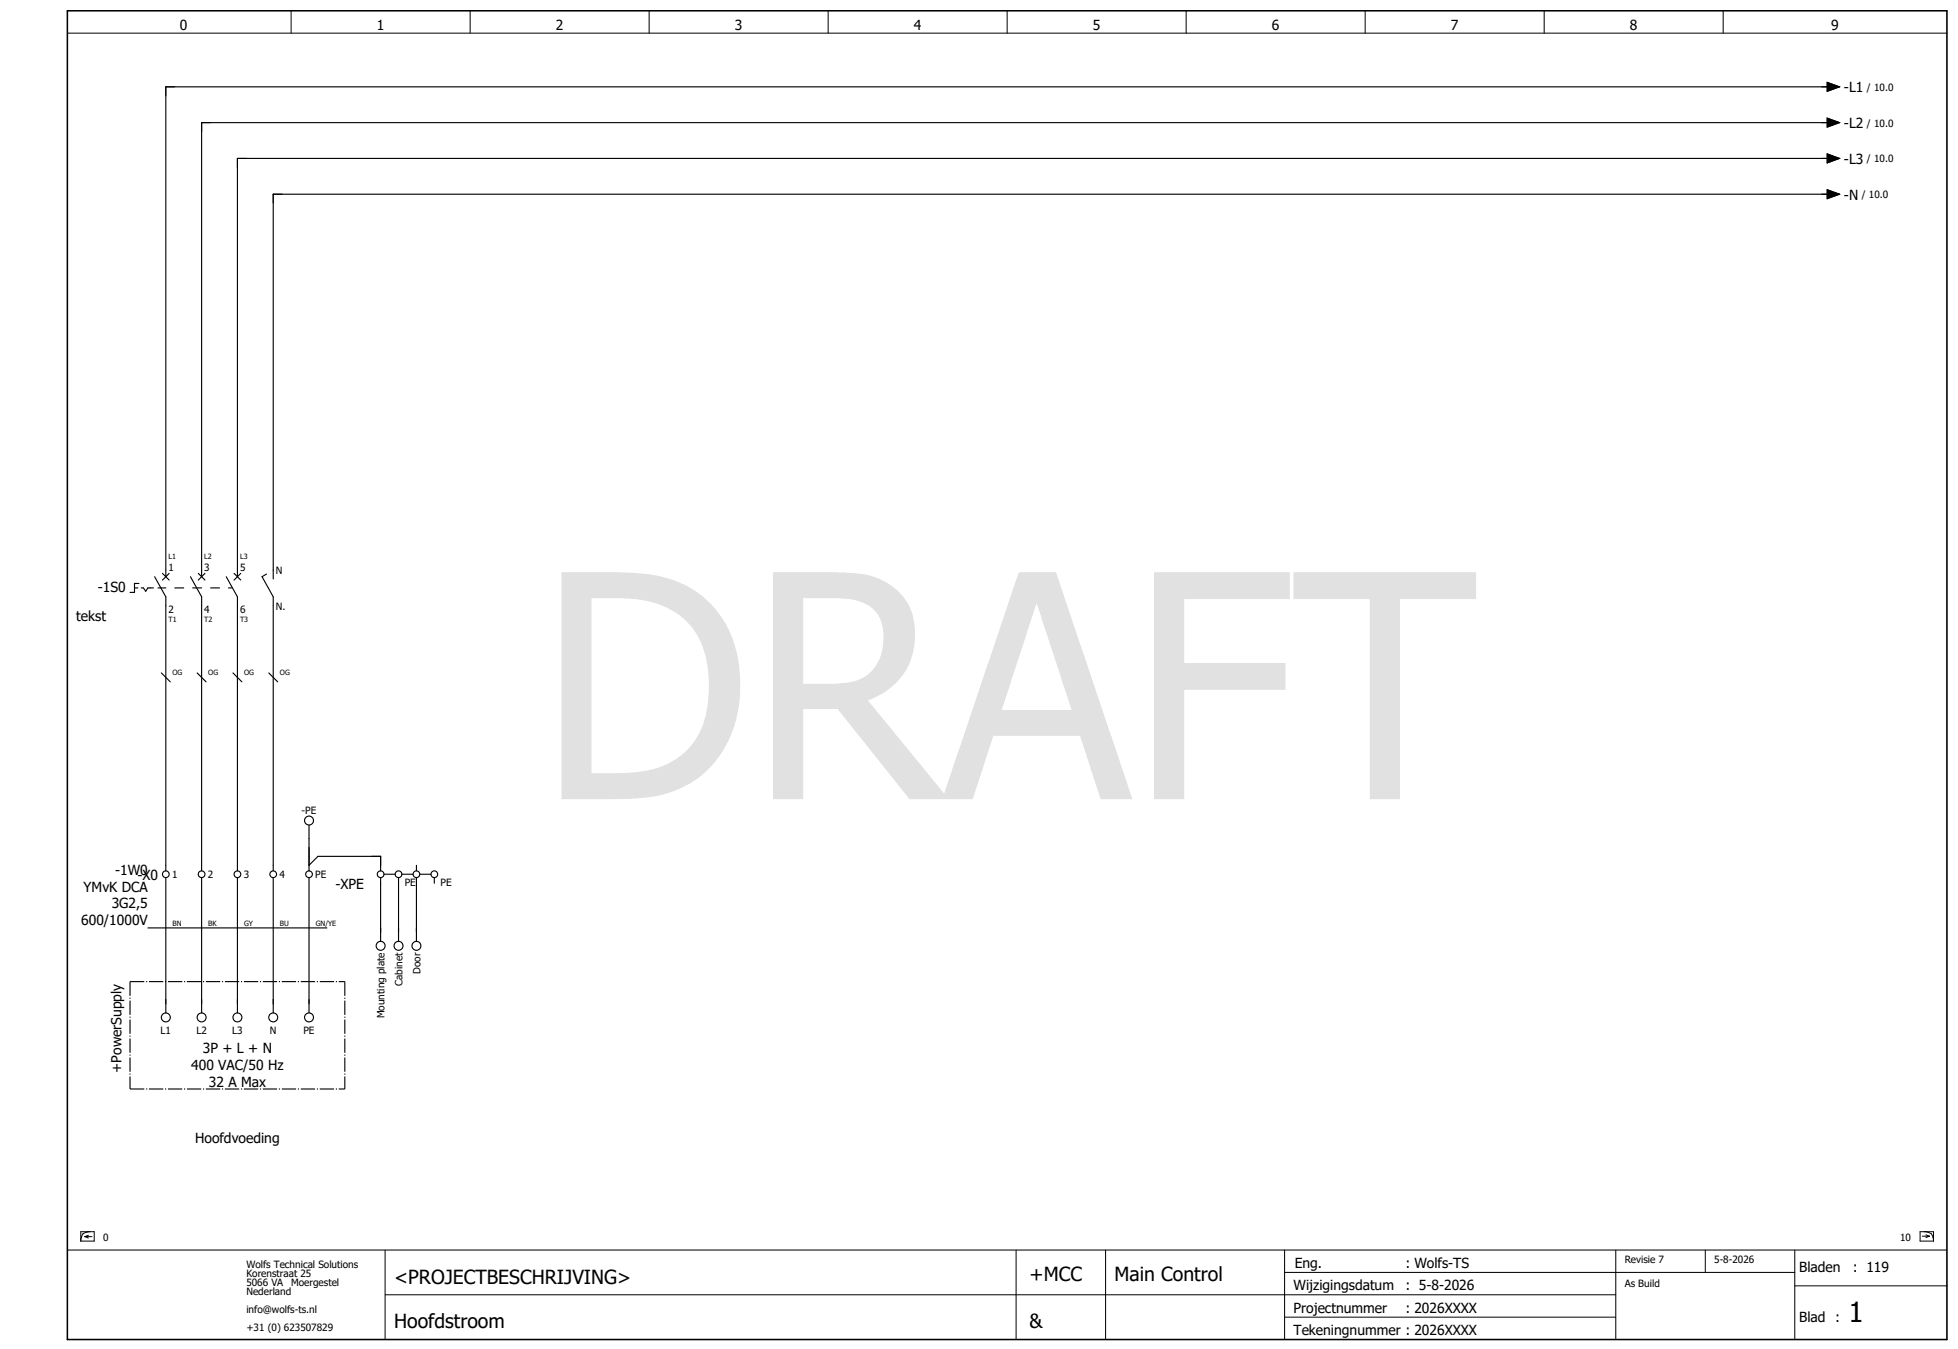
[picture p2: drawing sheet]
<svg xmlns="http://www.w3.org/2000/svg" width="438mm" height="302mm" viewBox="0 0 438 302" stroke-linecap="round" stroke-linejoin="round" font-family="sans-serif">
<g fill="none" stroke="#000" stroke-width=".22">
<path d="M15.1 7.4h420M65.1 2.4v5M105.1 2.4v5M145.1 2.4v5M185.1 2.4v5M225.1 2.4v5M265.1 2.4v5M305.1 2.4v5M345.1 2.4v5M385.1 2.4v5M15.1 279.4h420M18.1 275.3h3v2.1h-3z"/>
<path d="M18.5 275.8l-.3 .8-.1 .8M19 276.4h1.6M19 276.4l.8 .3M19.8 276.1l-.8 .3M20.2 275.3l-.9 .1-.8 .4M86.1 279.4v20M227.1 279.4v20M247.1 279.4v20M287.1 279.4v20M361.1 279.4v20M381.1 279.4v5M401.1 279.4v20"/>
<path d="M429.1 275.3h3v2.1h-3zM429.6 276.3h1.6M430 275.3l.8 .1 .8 .4M430.4 276l.8 .3M431.2 276.3l-.8 .3M431.6 275.8l.3 .8 .2 .8M86.1 289.4h275M287.1 284.4h114M287.1 294.4h74M401.1 287.4h34"/>
</g>
<path d="M15.1 2.4h420v297h-420z" fill="none" stroke="#000" stroke-width=".35"/>
<g fill="none" stroke="#000" stroke-width=".25">
<path d="M408.3 18.4l2.8 1-2.8 1zM409.1 19.4h-372v109.5M408.3 26.4l2.8 1-2.8 1zM408.3 34.4l2.8 1-2.8 1zM409.1 27.4h-364v101.5M409.1 35.4h-356v93.5M408.3 42.4l2.8 1-2.8 1zM409.1 43.4h-348v86M30.1 131.4h.7M31.1 130.4h-1v2h-1M31.6 131.4h.5l.5 .8 .5-.8h1.2M34.6 128.9l2.5 4.5v61.3"/>
<path d="M35.3 131.4h1.8M36.3 128.2l1.5 1.5M37.8 128.2l-1.5 1.5M39.1 131.4h2M42.6 128.9l2.5 4.5v2M43.1 131.4h2M44.3 128.2l1.5 1.5M45.1 135.4v59.3M45.8 128.2l-1.5 1.5M47.1 131.4h2M50.6 128.9l2.5 4.5v61.3M51.1 131.4h.8"/>
<path d="M52.3 128.2l1.5 1.5M53.8 128.2l-1.5 1.5M59.6 128.3l-1 .6 2.5 4.5v61.3M36.1 150.4l2 2M44.1 150.4l2 2M52.1 150.4l2 2M60.1 150.4l2 2M37.1 196.2v30.2M45.1 196.2v30.2M53.1 196.2v30.2M61.1 196.2v30.2M69.1 193.4l2-2h14v3.3"/>
<path d="M69.1 184.4v10.3M69.1 196.2v30.2M85.1 196.2v14.2M85.8 195.4h2.5M89.1 196.2v14.2M89.8 195.4h2.5M93.1 193.4v1.3M93.1 196.2v14.2M93.8 195.4h2.5M97.1 196.2v1.2M33.1 207.4h40"/>
<circle cx="37.1" cy="195.4" r=".75"/>
<circle cx="45.1" cy="195.4" r=".75"/>
<circle cx="53.1" cy="195.4" r=".75"/>
<circle cx="61.1" cy="195.4" r=".75"/>
<circle cx="69.1" cy="195.4" r=".75"/>
<circle cx="69.1" cy="183.4" r="1"/>
<circle cx="85.1" cy="195.4" r=".75"/>
<circle cx="89.1" cy="195.4" r=".75"/>
<circle cx="93.1" cy="195.4" r=".75"/>
<circle cx="97.1" cy="195.4" r=".75"/>
<circle cx="85.1" cy="211.4" r="1"/>
<circle cx="89.1" cy="211.4" r="1"/>
<circle cx="93.1" cy="211.4" r="1"/>
<circle cx="37.1" cy="227.4" r="1"/>
<circle cx="45.1" cy="227.4" r="1"/>
<circle cx="53.1" cy="227.4" r="1"/>
<circle cx="61.1" cy="227.4" r="1"/>
<circle cx="69.1" cy="227.4" r="1"/>
</g>
<path d="M29.1 219.4h48M29.1 219.4v24M77.1 219.4v24M29.1 243.4h48" fill="none" stroke="#000" stroke-width=".25" stroke-dasharray="3.2 .4 .2 .4" stroke-linecap="butt"/>
<path d="M408.3 18.4l2.8 1-2.8 1zM408.3 26.4l2.8 1-2.8 1zM408.3 34.4l2.8 1-2.8 1zM408.3 42.4l2.8 1-2.8 1z" fill="#000" stroke="#000" stroke-width=".22"/>
<text font-size="6.2" x="413.1" y="295.4">1</text>
<g font-size="4.3">
<text x="88.1" y="286.9">&lt;PROJECTBESCHRIJVING&gt;</text>
<text x="230.1" y="286.4">+MCC</text>
<text x="249.1" y="286.4">Main Control</text>
<text x="88.1" y="296.9">Hoofdstroom</text>
<text x="230.1" y="296.9">&amp;</text>
</g>
<g font-size="3.1">
<text x="40.2" y="6.8">0</text>
<text x="84.2" y="6.8">1</text>
<text x="124.2" y="6.8">2</text>
<text x="164.2" y="6.8">3</text>
<text x="204.2" y="6.8">4</text>
<text x="244.2" y="6.8">5</text>
<text x="284.2" y="6.8">6</text>
<text x="324.2" y="6.8">7</text>
<text x="364.2" y="6.8">8</text>
<text x="409.2" y="6.8">9</text>
<text x="412.1" y="20.6">-L1</text>
<text x="412.1" y="28.6">-L2</text>
<text x="412.1" y="36.6">-L3</text>
<text x="412.1" y="44.6">-N</text>
<text x="21.8" y="132.3">-1S0</text>
<text x="17.1" y="138.8">tekst</text>
<text x="25.7" y="195.5">-1W0</text>
<text x="30.7" y="196.6">-X0</text>
<text x="18.7" y="199.3">YMvK DCA</text>
<text x="25" y="203">3G2,5</text>
<text x="75" y="198.7">-XPE</text>
<text x="18.1" y="206.8">600/1000V</text>
<text x="27.2" y="239.8" transform="rotate(-90 27.2 239.8)">+PowerSupply</text>
<text x="42.7" y="239.2">400 VAC/50 Hz</text>
<text x="45.3" y="235.4">3P + L + N</text>
<text x="46.7" y="242.9">32 A Max</text>
<text x="43.6" y="255.4">Hoofdvoeding</text>
<text x="289.3" y="283.4">Eng.</text>
<text x="314.1" y="283.4">: Wolfs-TS</text>
<text x="402.1" y="284.4">Bladen</text>
<text x="414.1" y="284.4">: 119</text>
<text x="289.1" y="288.4">Wijzigingsdatum</text>
<text x="289.1" y="293.4">Projectnummer</text>
<text x="314.1" y="288.4">: 5-8-2026</text>
<text x="314.1" y="293.4">: 2026XXXX</text>
<text x="289.1" y="298.4">Tekeningnummer : 2026XXXX</text>
<text x="402.1" y="295.4">Blad :</text>
</g>
<g font-size="2.2">
<text x="417.2" y="20.3">/ 10.0</text>
<text x="417.2" y="28.3">/ 10.0</text>
<text x="417.2" y="36.3">/ 10.0</text>
<text x="416" y="44.3">/ 10.0</text>
<text x="37.7" y="127.5">1</text>
<text x="45.7" y="127.5">3</text>
<text x="53.7" y="127.5">5</text>
<text x="61.7" y="128.3">N</text>
<text x="37.7" y="137">2</text>
<text x="45.7" y="137">4</text>
<text x="53.7" y="137">6</text>
<text x="61.7" y="136.4">N.</text>
<text x="67.4" y="181.9">-PE</text>
<text x="38.5" y="196.3">1</text>
<text x="46.5" y="196.3">2</text>
<text x="54.5" y="196.3">3</text>
<text x="62.5" y="196.3">4</text>
<text x="70.5" y="196.3">PE</text>
<text x="90.5" y="198">PE</text>
<text x="98.5" y="198">PE</text>
<text x="89.9" y="220.3" transform="rotate(-90 89.9 220.3)">Cabinet</text>
<text x="93.9" y="217.7" transform="rotate(-90 93.9 217.7)">Door</text>
<text x="85.9" y="227.6" transform="rotate(-90 85.9 227.6)">Mounting plate</text>
<text x="35.9" y="231.1">L1</text>
<text x="43.9" y="231.1">L2</text>
<text x="51.9" y="231.1">L3</text>
<text x="60.3" y="231.1">N</text>
<text x="67.8" y="231.1">PE</text>
<text x="23.1" y="277.4">0</text>
<text x="424.6" y="277.4">10</text>
<text x="55.1" y="283.4">Wolfs Technical Solutions</text>
<text x="55.1" y="285.4">Korenstraat 25</text>
<text x="55.1" y="287.4">5066 VA</text>
<text x="65.1" y="287.4">Moergestel</text>
<text x="363.1" y="282.4">Revisie 7</text>
<text x="363.1" y="287.6">As Build</text>
<text x="383.1" y="282.4">5-8-2026</text>
<text x="55.1" y="289.4">Nederland</text>
<text x="55.1" y="293.4">info@wolfs-ts.nl</text>
<text x="55.1" y="297.4">+31 (0) 623507829</text>
</g>
<g font-size="1.6">
<text x="37.7" y="125">L1</text>
<text x="45.7" y="125">L2</text>
<text x="53.7" y="125">L3</text>
<text x="37.7" y="139.1">T1</text>
<text x="45.7" y="139.1">T2</text>
<text x="53.7" y="139.1">T3</text>
<text x="38.6" y="150.9">OG</text>
<text x="46.6" y="150.9">OG</text>
<text x="54.6" y="150.9">OG</text>
<text x="62.6" y="150.9">OG</text>
<text x="38.6" y="206.9">BN</text>
<text x="46.6" y="206.9">BK</text>
<text x="54.6" y="206.9">GY</text>
<text x="62.6" y="206.9">BU</text>
<text x="70.6" y="206.9">GN/YE</text>
</g>
</svg>
